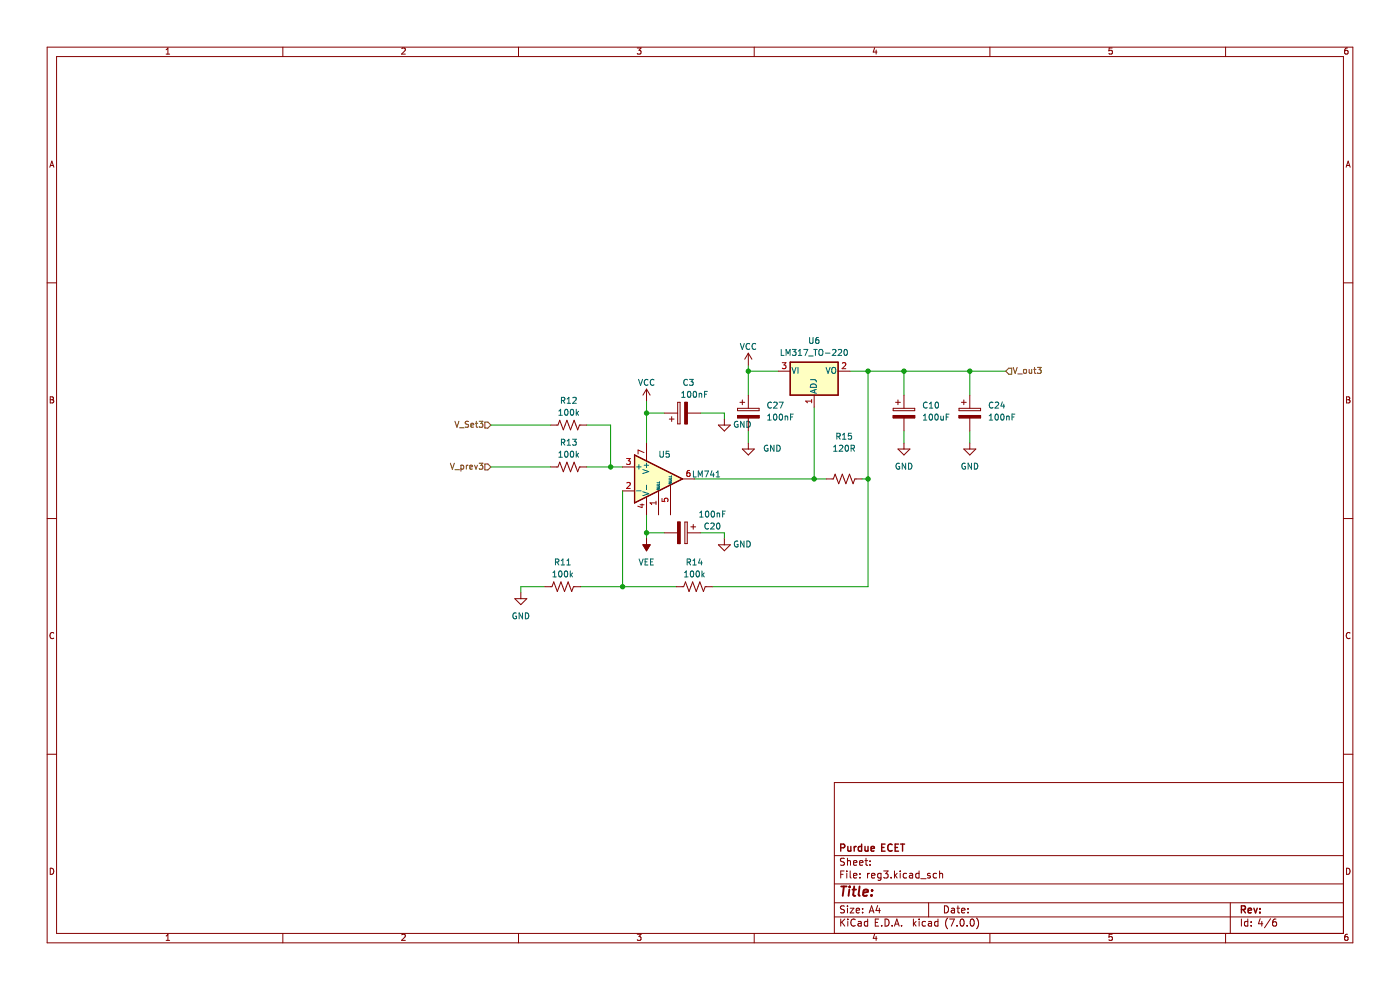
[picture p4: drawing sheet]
(kicad_sch
 (version 20231120)
 (generator "eeschema")
 (generator_version "8.0")
 (paper "A4")
 (title_block
  (company "Purdue ECET"))
 (lib_symbols
  (symbol "Amplifier_Operational:LM741"
   (pin_names
    (offset 0.127)) (exclude_from_sim no) (in_bom yes) (on_board yes)
   (property "Reference" "U" (at 0 6.35 0) (effects (font (size 1.27 1.27)) (justify left)))
   (property "Value" "LM741" (at 0 3.81 0) (effects (font (size 1.27 1.27)) (justify left)))
   (property "Footprint" "" (at 1.27 1.27 0) (effects (font (size 1.27 1.27)) (hide yes)))
   (property "Datasheet" "http://www.ti.com/lit/ds/symlink/lm741.pdf" (at 3.81 3.81 0) (effects (font (size 1.27 1.27)) (hide yes)))
   (property "Description" "Operational Amplifier, DIP-8/TO-99-8" (at 0 0 0) (effects (font (size 1.27 1.27)) (hide yes)))
   (symbol "LM741_0_1"
    (polyline (pts (xy -5.08 5.08) (xy 5.08 0) (xy -5.08 -5.08) (xy -5.08 5.08)) (stroke (width 0.254) (type default)) (fill (type background))))
   (symbol "LM741_1_1"
    (pin input line (at 0 -7.62 90) (length 5.08) (name "NULL" (effects (font (size 0.508 0.508)))) (number "1" (effects (font (size 1.27 1.27)))))
    (pin input line (at -7.62 -2.54 0) (length 2.54) (name "-" (effects (font (size 1.27 1.27)))) (number "2" (effects (font (size 1.27 1.27)))))
    (pin input line (at -7.62 2.54 0) (length 2.54) (name "+" (effects (font (size 1.27 1.27)))) (number "3" (effects (font (size 1.27 1.27)))))
    (pin power_in line (at -2.54 -7.62 90) (length 3.81) (name "V-" (effects (font (size 1.27 1.27)))) (number "4" (effects (font (size 1.27 1.27)))))
    (pin input line (at 2.54 -7.62 90) (length 6.35) (name "NULL" (effects (font (size 0.508 0.508)))) (number "5" (effects (font (size 1.27 1.27)))))
    (pin output line (at 7.62 0 180) (length 2.54) (name "~" (effects (font (size 1.27 1.27)))) (number "6" (effects (font (size 1.27 1.27)))))
    (pin power_in line (at -2.54 7.62 270) (length 3.81) (name "V+" (effects (font (size 1.27 1.27)))) (number "7" (effects (font (size 1.27 1.27)))))
    (pin no_connect line (at 0 2.54 270) (length 2.54) hide (name "NC" (effects (font (size 1.27 1.27)))) (number "8" (effects (font (size 1.27 1.27)))))))
  (symbol "Device:C_Polarized"
   (pin_numbers hide)
   (pin_names
    (offset 0.254)) (exclude_from_sim no) (in_bom yes) (on_board yes)
   (property "Reference" "C" (at 0.635 2.54 0) (effects (font (size 1.27 1.27)) (justify left)))
   (property "Value" "C_Polarized" (at 0.635 -2.54 0) (effects (font (size 1.27 1.27)) (justify left)))
   (property "Footprint" "" (at 0.9652 -3.81 0) (effects (font (size 1.27 1.27)) (hide yes)))
   (property "Datasheet" "~" (at 0 0 0) (effects (font (size 1.27 1.27)) (hide yes)))
   (property "Description" "Polarized capacitor" (at 0 0 0) (effects (font (size 1.27 1.27)) (hide yes)))
   (symbol "C_Polarized_0_1"
    (rectangle (start -2.286 0.508) (end 2.286 1.016) (stroke (width 0) (type default)) (fill (type none)))
    (polyline (pts (xy -1.778 2.286) (xy -0.762 2.286)) (stroke (width 0) (type default)) (fill (type none)))
    (polyline (pts (xy -1.27 2.794) (xy -1.27 1.778)) (stroke (width 0) (type default)) (fill (type none)))
    (rectangle (start 2.286 -0.508) (end -2.286 -1.016) (stroke (width 0) (type default)) (fill (type outline))))
   (symbol "C_Polarized_1_1"
    (pin passive line (at 0 3.81 270) (length 2.794) (name "~" (effects (font (size 1.27 1.27)))) (number "1" (effects (font (size 1.27 1.27)))))
    (pin passive line (at 0 -3.81 90) (length 2.794) (name "~" (effects (font (size 1.27 1.27)))) (number "2" (effects (font (size 1.27 1.27)))))))
  (symbol "Device:R_US"
   (pin_numbers hide)
   (pin_names
    (offset 0)) (exclude_from_sim no) (in_bom yes) (on_board yes)
   (property "Reference" "R" (at 2.54 0 90) (effects (font (size 1.27 1.27))))
   (property "Value" "R_US" (at -2.54 0 90) (effects (font (size 1.27 1.27))))
   (property "Footprint" "" (at 1.016 -0.254 90) (effects (font (size 1.27 1.27)) (hide yes)))
   (property "Datasheet" "~" (at 0 0 0) (effects (font (size 1.27 1.27)) (hide yes)))
   (property "Description" "Resistor, US symbol" (at 0 0 0) (effects (font (size 1.27 1.27)) (hide yes)))
   (symbol "R_US_0_1"
    (polyline (pts (xy 0 -2.286) (xy 0 -2.54)) (stroke (width 0) (type default)) (fill (type none)))
    (polyline (pts (xy 0 2.286) (xy 0 2.54)) (stroke (width 0) (type default)) (fill (type none)))
    (polyline (pts (xy 0 -0.762) (xy 1.016 -1.143) (xy 0 -1.524) (xy -1.016 -1.905) (xy 0 -2.286)) (stroke (width 0) (type default)) (fill (type none)))
    (polyline (pts (xy 0 0.762) (xy 1.016 0.381) (xy 0 0) (xy -1.016 -0.381) (xy 0 -0.762)) (stroke (width 0) (type default)) (fill (type none)))
    (polyline (pts (xy 0 2.286) (xy 1.016 1.905) (xy 0 1.524) (xy -1.016 1.143) (xy 0 0.762)) (stroke (width 0) (type default)) (fill (type none))))
   (symbol "R_US_1_1"
    (pin passive line (at 0 3.81 270) (length 1.27) (name "~" (effects (font (size 1.27 1.27)))) (number "1" (effects (font (size 1.27 1.27)))))
    (pin passive line (at 0 -3.81 90) (length 1.27) (name "~" (effects (font (size 1.27 1.27)))) (number "2" (effects (font (size 1.27 1.27)))))))
  (symbol "Regulator_Linear:LM317_TO-220"
   (pin_names
    (offset 0.254)) (exclude_from_sim no) (in_bom yes) (on_board yes)
   (property "Reference" "U" (at -3.81 3.175 0) (effects (font (size 1.27 1.27))))
   (property "Value" "LM317_TO-220" (at 0 3.175 0) (effects (font (size 1.27 1.27)) (justify left)))
   (property "Footprint" "Package_TO_SOT_THT:TO-220-3_Vertical" (at 0 6.35 0) (effects (font (size 1.27 1.27)
    (italic yes)) (hide yes)))
   (property "Datasheet" "http://www.ti.com/lit/ds/symlink/lm317.pdf" (at 0 0 0) (effects (font (size 1.27 1.27)) (hide yes)))
   (property "Description" "1.5A 35V Adjustable Linear Regulator, TO-220" (at 0 0 0) (effects (font (size 1.27 1.27)) (hide yes)))
   (symbol "LM317_TO-220_0_1"
    (rectangle (start -5.08 1.905) (end 5.08 -5.08) (stroke (width 0.254) (type default)) (fill (type background))))
   (symbol "LM317_TO-220_1_1"
    (pin input line (at 0 -7.62 90) (length 2.54) (name "ADJ" (effects (font (size 1.27 1.27)))) (number "1" (effects (font (size 1.27 1.27)))))
    (pin power_out line (at 7.62 0 180) (length 2.54) (name "VO" (effects (font (size 1.27 1.27)))) (number "2" (effects (font (size 1.27 1.27)))))
    (pin power_in line (at -7.62 0 0) (length 2.54) (name "VI" (effects (font (size 1.27 1.27)))) (number "3" (effects (font (size 1.27 1.27)))))))
  (symbol "power:GND"
   (power)
   (pin_names
    (offset 0)) (exclude_from_sim no) (in_bom yes) (on_board yes)
   (property "Reference" "#PWR" (at 0 -6.35 0) (effects (font (size 1.27 1.27)) (hide yes)))
   (property "Value" "GND" (at 0 -3.81 0) (effects (font (size 1.27 1.27))))
   (property "Footprint" "" (at 0 0 0) (effects (font (size 1.27 1.27)) (hide yes)))
   (property "Datasheet" "" (at 0 0 0) (effects (font (size 1.27 1.27)) (hide yes)))
   (property "Description" "Power symbol creates a global label with name \"GND\" , ground" (at 0 0 0) (effects (font (size 1.27 1.27)) (hide yes)))
   (symbol "GND_0_1"
    (polyline (pts (xy 0 0) (xy 0 -1.27) (xy 1.27 -1.27) (xy 0 -2.54) (xy -1.27 -1.27) (xy 0 -1.27)) (stroke (width 0) (type default)) (fill (type none))))
   (symbol "GND_1_1"
    (pin power_in line (at 0 0 270) (length 0) hide (name "GND" (effects (font (size 1.27 1.27)))) (number "1" (effects (font (size 1.27 1.27)))))))
  (symbol "power:VCC"
   (power)
   (pin_names
    (offset 0)) (exclude_from_sim no) (in_bom yes) (on_board yes)
   (property "Reference" "#PWR" (at 0 -3.81 0) (effects (font (size 1.27 1.27)) (hide yes)))
   (property "Value" "VCC" (at 0 3.81 0) (effects (font (size 1.27 1.27))))
   (property "Footprint" "" (at 0 0 0) (effects (font (size 1.27 1.27)) (hide yes)))
   (property "Datasheet" "" (at 0 0 0) (effects (font (size 1.27 1.27)) (hide yes)))
   (property "Description" "Power symbol creates a global label with name \"VCC\"" (at 0 0 0) (effects (font (size 1.27 1.27)) (hide yes)))
   (symbol "VCC_0_1"
    (polyline (pts (xy -0.762 1.27) (xy 0 2.54)) (stroke (width 0) (type default)) (fill (type none)))
    (polyline (pts (xy 0 0) (xy 0 2.54)) (stroke (width 0) (type default)) (fill (type none)))
    (polyline (pts (xy 0 2.54) (xy 0.762 1.27)) (stroke (width 0) (type default)) (fill (type none))))
   (symbol "VCC_1_1"
    (pin power_in line (at 0 0 90) (length 0) hide (name "VCC" (effects (font (size 1.27 1.27)))) (number "1" (effects (font (size 1.27 1.27)))))))
  (symbol "power:VEE"
   (power)
   (pin_names
    (offset 0)) (exclude_from_sim no) (in_bom yes) (on_board yes)
   (property "Reference" "#PWR" (at 0 -3.81 0) (effects (font (size 1.27 1.27)) (hide yes)))
   (property "Value" "VEE" (at 0 3.81 0) (effects (font (size 1.27 1.27))))
   (property "Footprint" "" (at 0 0 0) (effects (font (size 1.27 1.27)) (hide yes)))
   (property "Datasheet" "" (at 0 0 0) (effects (font (size 1.27 1.27)) (hide yes)))
   (property "Description" "Power symbol creates a global label with name \"VEE\"" (at 0 0 0) (effects (font (size 1.27 1.27)) (hide yes)))
   (symbol "VEE_0_1"
    (polyline (pts (xy 0 0) (xy 0 2.54)) (stroke (width 0) (type default)) (fill (type none)))
    (polyline (pts (xy 0.762 1.27) (xy -0.762 1.27) (xy 0 2.54) (xy 0.762 1.27)) (stroke (width 0) (type default)) (fill (type outline))))
   (symbol "VEE_1_1"
    (pin power_in line (at 0 0 90) (length 0) hide (name "VEE" (effects (font (size 1.27 1.27)))) (number "1" (effects (font (size 1.27 1.27))))))))
 (junction
  (at 191.77 78.74)
  (diameter 0)
  (color 0 0 0 0))
 (junction
  (at 137.16 87.63)
  (diameter 0)
  (color 0 0 0 0))
 (junction
  (at 132.08 124.46)
  (diameter 0)
  (color 0 0 0 0))
 (junction
  (at 184.15 78.74)
  (diameter 0)
  (color 0 0 0 0))
 (junction
  (at 205.74 78.74)
  (diameter 0)
  (color 0 0 0 0))
 (junction
  (at 129.54 99.06)
  (diameter 0)
  (color 0 0 0 0))
 (junction
  (at 172.72 101.6)
  (diameter 0)
  (color 0 0 0 0))
 (junction
  (at 158.75 78.74)
  (diameter 0)
  (color 0 0 0 0))
 (junction
  (at 184.15 101.6)
  (diameter 0)
  (color 0 0 0 0))
 (junction
  (at 137.16 113.03)
  (diameter 0)
  (color 0 0 0 0))
 (wire
  (pts (xy 137.16 87.63) (xy 137.16 93.98))
  (stroke (width 0) (type default)))
 (wire
  (pts (xy 148.59 113.03) (xy 153.67 113.03))
  (stroke (width 0) (type default)))
 (wire
  (pts (xy 137.16 109.22) (xy 137.16 113.03))
  (stroke (width 0) (type default)))
 (wire
  (pts (xy 205.74 78.74) (xy 205.74 83.82))
  (stroke (width 0) (type default)))
 (wire
  (pts (xy 104.14 99.06) (xy 116.84 99.06))
  (stroke (width 0) (type default)))
 (wire
  (pts (xy 184.15 78.74) (xy 184.15 101.6))
  (stroke (width 0) (type default)))
 (wire
  (pts (xy 132.08 104.14) (xy 132.08 124.46))
  (stroke (width 0) (type default)))
 (wire
  (pts (xy 137.16 87.63) (xy 140.97 87.63))
  (stroke (width 0) (type default)))
 (wire
  (pts (xy 132.08 124.46) (xy 143.51 124.46))
  (stroke (width 0) (type default)))
 (wire
  (pts (xy 129.54 99.06) (xy 132.08 99.06))
  (stroke (width 0) (type default)))
 (wire
  (pts (xy 147.32 101.6) (xy 172.72 101.6))
  (stroke (width 0) (type default)))
 (wire
  (pts (xy 153.67 113.03) (xy 153.67 114.3))
  (stroke (width 0) (type default)))
 (wire
  (pts (xy 191.77 91.44) (xy 191.77 93.98))
  (stroke (width 0) (type default)))
 (wire
  (pts (xy 158.75 78.74) (xy 158.75 77.47))
  (stroke (width 0) (type default)))
 (wire
  (pts (xy 184.15 124.46) (xy 184.15 101.6))
  (stroke (width 0) (type default)))
 (wire
  (pts (xy 148.59 87.63) (xy 153.67 87.63))
  (stroke (width 0) (type default)))
 (wire
  (pts (xy 175.26 101.6) (xy 172.72 101.6))
  (stroke (width 0) (type default)))
 (wire
  (pts (xy 182.88 101.6) (xy 184.15 101.6))
  (stroke (width 0) (type default)))
 (wire
  (pts (xy 110.49 124.46) (xy 110.49 125.73))
  (stroke (width 0) (type default)))
 (wire
  (pts (xy 191.77 83.82) (xy 191.77 78.74))
  (stroke (width 0) (type default)))
 (wire
  (pts (xy 158.75 78.74) (xy 158.75 83.82))
  (stroke (width 0) (type default)))
 (wire
  (pts (xy 124.46 99.06) (xy 129.54 99.06))
  (stroke (width 0) (type default)))
 (wire
  (pts (xy 137.16 113.03) (xy 140.97 113.03))
  (stroke (width 0) (type default)))
 (wire
  (pts (xy 104.14 90.17) (xy 116.84 90.17))
  (stroke (width 0) (type default)))
 (wire
  (pts (xy 184.15 78.74) (xy 191.77 78.74))
  (stroke (width 0) (type default)))
 (wire
  (pts (xy 137.16 85.09) (xy 137.16 87.63))
  (stroke (width 0) (type default)))
 (wire
  (pts (xy 158.75 91.44) (xy 158.75 93.98))
  (stroke (width 0) (type default)))
 (wire
  (pts (xy 172.72 86.36) (xy 172.72 101.6))
  (stroke (width 0) (type default)))
 (wire
  (pts (xy 180.34 78.74) (xy 184.15 78.74))
  (stroke (width 0) (type default)))
 (wire
  (pts (xy 191.77 78.74) (xy 205.74 78.74))
  (stroke (width 0) (type default)))
 (wire
  (pts (xy 123.19 124.46) (xy 132.08 124.46))
  (stroke (width 0) (type default)))
 (wire
  (pts (xy 115.57 124.46) (xy 110.49 124.46))
  (stroke (width 0) (type default)))
 (wire
  (pts (xy 205.74 91.44) (xy 205.74 93.98))
  (stroke (width 0) (type default)))
 (wire
  (pts (xy 151.13 124.46) (xy 184.15 124.46))
  (stroke (width 0) (type default)))
 (wire
  (pts (xy 124.46 90.17) (xy 129.54 90.17))
  (stroke (width 0) (type default)))
 (wire
  (pts (xy 153.67 87.63) (xy 153.67 88.9))
  (stroke (width 0) (type default)))
 (wire
  (pts (xy 205.74 78.74) (xy 213.36 78.74))
  (stroke (width 0) (type default)))
 (wire
  (pts (xy 129.54 90.17) (xy 129.54 99.06))
  (stroke (width 0) (type default)))
 (wire
  (pts (xy 137.16 113.03) (xy 137.16 114.3))
  (stroke (width 0) (type default)))
 (wire
  (pts (xy 165.1 78.74) (xy 158.75 78.74))
  (stroke (width 0) (type default)))
 (hierarchical_label "V_out3"
  (shape input)
  (at 213.36 78.74 0)
  (effects (font (size 1.27 1.27)) (justify left)))
 (hierarchical_label "V_prev3"
  (shape input)
  (at 104.14 99.06 180)
  (effects (font (size 1.27 1.27)) (justify right)))
 (hierarchical_label "V_Set3"
  (shape input)
  (at 104.14 90.17 180)
  (effects (font (size 1.27 1.27)) (justify right)))
 (symbol
  (lib_id "Device:C_Polarized")
  (at 158.75 87.63 0)
  (unit 1)
  (exclude_from_sim no)
  (in_bom yes)
  (on_board yes)
  (dnp no)
  (fields_autoplaced yes)
  (property "Reference" "C27" (at 162.56 86.106 0) (effects (font (size 1.27 1.27)) (justify left)))
  (property "Value" "100nF" (at 162.56 88.646 0) (effects (font (size 1.27 1.27)) (justify left)))
  (property "Footprint" "Capacitor_THT:C_Disc_D3.4mm_W2.1mm_P2.50mm" (at 159.7152 91.44 0) (effects (font (size 1.27 1.27)) (hide yes)))
  (property "Datasheet" "~" (at 158.75 87.63 0) (effects (font (size 1.27 1.27)) (hide yes)))
  (property "Description" "" (at 158.75 87.63 0) (effects (font (size 1.27 1.27)) (hide yes)))
  (pin "1")
  (pin "2"))
 (symbol
  (lib_id "Device:R_US")
  (at 147.32 124.46 90)
  (unit 1)
  (exclude_from_sim no)
  (in_bom yes)
  (on_board yes)
  (dnp no)
  (fields_autoplaced yes)
  (property "Reference" "R14" (at 147.32 119.38 90) (effects (font (size 1.27 1.27))))
  (property "Value" "100k" (at 147.32 121.92 90) (effects (font (size 1.27 1.27))))
  (property "Footprint" "Resistor_THT:R_Axial_DIN0207_L6.3mm_D2.5mm_P10.16mm_Horizontal" (at 147.574 123.444 90) (effects (font (size 1.27 1.27)) (hide yes)))
  (property "Datasheet" "~" (at 147.32 124.46 0) (effects (font (size 1.27 1.27)) (hide yes)))
  (property "Description" "" (at 147.32 124.46 0) (effects (font (size 1.27 1.27)) (hide yes)))
  (pin "1")
  (pin "2"))
 (symbol
  (lib_id "power:GND")
  (at 110.49 125.73 0)
  (unit 1)
  (exclude_from_sim no)
  (in_bom yes)
  (on_board yes)
  (dnp no)
  (fields_autoplaced yes)
  (property "Reference" "#PWR011" (at 110.49 132.08 0) (effects (font (size 1.27 1.27)) (hide yes)))
  (property "Value" "GND" (at 110.49 130.81 0) (effects (font (size 1.27 1.27))))
  (property "Footprint" "" (at 110.49 125.73 0) (effects (font (size 1.27 1.27)) (hide yes)))
  (property "Datasheet" "" (at 110.49 125.73 0) (effects (font (size 1.27 1.27)) (hide yes)))
  (property "Description" "" (at 110.49 125.73 0) (effects (font (size 1.27 1.27)) (hide yes)))
  (pin "1"))
 (symbol
  (lib_id "Device:C_Polarized")
  (at 191.77 87.63 0)
  (unit 1)
  (exclude_from_sim no)
  (in_bom yes)
  (on_board yes)
  (dnp no)
  (fields_autoplaced yes)
  (property "Reference" "C10" (at 195.58 86.106 0) (effects (font (size 1.27 1.27)) (justify left)))
  (property "Value" "100uF" (at 195.58 88.646 0) (effects (font (size 1.27 1.27)) (justify left)))
  (property "Footprint" "Capacitor_THT:CP_Radial_D7.5mm_P2.50mm" (at 192.7352 91.44 0) (effects (font (size 1.27 1.27)) (hide yes)))
  (property "Datasheet" "~" (at 191.77 87.63 0) (effects (font (size 1.27 1.27)) (hide yes)))
  (property "Description" "" (at 191.77 87.63 0) (effects (font (size 1.27 1.27)) (hide yes)))
  (pin "1")
  (pin "2"))
 (symbol
  (lib_id "power:GND")
  (at 205.74 93.98 0)
  (unit 1)
  (exclude_from_sim no)
  (in_bom yes)
  (on_board yes)
  (dnp no)
  (fields_autoplaced yes)
  (property "Reference" "#PWR051" (at 205.74 100.33 0) (effects (font (size 1.27 1.27)) (hide yes)))
  (property "Value" "GND" (at 205.74 99.06 0) (effects (font (size 1.27 1.27))))
  (property "Footprint" "" (at 205.74 93.98 0) (effects (font (size 1.27 1.27)) (hide yes)))
  (property "Datasheet" "" (at 205.74 93.98 0) (effects (font (size 1.27 1.27)) (hide yes)))
  (property "Description" "" (at 205.74 93.98 0) (effects (font (size 1.27 1.27)) (hide yes)))
  (pin "1"))
 (symbol
  (lib_id "Device:R_US")
  (at 120.65 90.17 90)
  (unit 1)
  (exclude_from_sim no)
  (in_bom yes)
  (on_board yes)
  (dnp no)
  (fields_autoplaced yes)
  (property "Reference" "R12" (at 120.65 85.09 90) (effects (font (size 1.27 1.27))))
  (property "Value" "100k" (at 120.65 87.63 90) (effects (font (size 1.27 1.27))))
  (property "Footprint" "Resistor_THT:R_Axial_DIN0207_L6.3mm_D2.5mm_P10.16mm_Horizontal" (at 120.904 89.154 90) (effects (font (size 1.27 1.27)) (hide yes)))
  (property "Datasheet" "~" (at 120.65 90.17 0) (effects (font (size 1.27 1.27)) (hide yes)))
  (property "Description" "" (at 120.65 90.17 0) (effects (font (size 1.27 1.27)) (hide yes)))
  (pin "1")
  (pin "2"))
 (symbol
  (lib_id "Device:C_Polarized")
  (at 144.78 113.03 270)
  (unit 1)
  (exclude_from_sim no)
  (in_bom yes)
  (on_board yes)
  (dnp no)
  (property "Reference" "C20" (at 151.13 111.76 90) (effects (font (size 1.27 1.27))))
  (property "Value" "100nF" (at 151.13 109.22 90) (effects (font (size 1.27 1.27))))
  (property "Footprint" "Capacitor_THT:C_Disc_D3.4mm_W2.1mm_P2.50mm" (at 140.97 113.9952 0) (effects (font (size 1.27 1.27)) (hide yes)))
  (property "Datasheet" "~" (at 144.78 113.03 0) (effects (font (size 1.27 1.27)) (hide yes)))
  (property "Description" "" (at 144.78 113.03 0) (effects (font (size 1.27 1.27)) (hide yes)))
  (pin "1")
  (pin "2"))
 (symbol
  (lib_id "power:VEE")
  (at 137.16 114.3 180)
  (unit 1)
  (exclude_from_sim no)
  (in_bom yes)
  (on_board yes)
  (dnp no)
  (fields_autoplaced yes)
  (property "Reference" "#PWR013" (at 137.16 110.49 0) (effects (font (size 1.27 1.27)) (hide yes)))
  (property "Value" "VEE" (at 137.16 119.38 0) (effects (font (size 1.27 1.27))))
  (property "Footprint" "" (at 137.16 114.3 0) (effects (font (size 1.27 1.27)) (hide yes)))
  (property "Datasheet" "" (at 137.16 114.3 0) (effects (font (size 1.27 1.27)) (hide yes)))
  (property "Description" "" (at 137.16 114.3 0) (effects (font (size 1.27 1.27)) (hide yes)))
  (pin "1"))
 (symbol
  (lib_id "power:VCC")
  (at 158.75 77.47 0)
  (unit 1)
  (exclude_from_sim no)
  (in_bom yes)
  (on_board yes)
  (dnp no)
  (fields_autoplaced yes)
  (property "Reference" "#PWR015" (at 158.75 81.28 0) (effects (font (size 1.27 1.27)) (hide yes)))
  (property "Value" "VCC" (at 158.75 73.66 0) (effects (font (size 1.27 1.27))))
  (property "Footprint" "" (at 158.75 77.47 0) (effects (font (size 1.27 1.27)) (hide yes)))
  (property "Datasheet" "" (at 158.75 77.47 0) (effects (font (size 1.27 1.27)) (hide yes)))
  (property "Description" "" (at 158.75 77.47 0) (effects (font (size 1.27 1.27)) (hide yes)))
  (pin "1"))
 (symbol
  (lib_id "Device:R_US")
  (at 179.07 101.6 270)
  (unit 1)
  (exclude_from_sim no)
  (in_bom yes)
  (on_board yes)
  (dnp no)
  (property "Reference" "R15" (at 179.07 92.71 90) (effects (font (size 1.27 1.27))))
  (property "Value" "120R" (at 179.07 95.25 90) (effects (font (size 1.27 1.27))))
  (property "Footprint" "Resistor_THT:R_Axial_DIN0207_L6.3mm_D2.5mm_P10.16mm_Horizontal" (at 178.816 102.616 90) (effects (font (size 1.27 1.27)) (hide yes)))
  (property "Datasheet" "~" (at 179.07 101.6 0) (effects (font (size 1.27 1.27)) (hide yes)))
  (property "Description" "" (at 179.07 101.6 0) (effects (font (size 1.27 1.27)) (hide yes)))
  (pin "1")
  (pin "2"))
 (symbol
  (lib_id "Device:C_Polarized")
  (at 144.78 87.63 90)
  (unit 1)
  (exclude_from_sim no)
  (in_bom yes)
  (on_board yes)
  (dnp no)
  (property "Reference" "C3" (at 146.05 81.28 90) (effects (font (size 1.27 1.27))))
  (property "Value" "100nF" (at 147.32 83.82 90) (effects (font (size 1.27 1.27))))
  (property "Footprint" "Capacitor_THT:C_Disc_D3.4mm_W2.1mm_P2.50mm" (at 148.59 86.6648 0) (effects (font (size 1.27 1.27)) (hide yes)))
  (property "Datasheet" "~" (at 144.78 87.63 0) (effects (font (size 1.27 1.27)) (hide yes)))
  (property "Description" "" (at 144.78 87.63 0) (effects (font (size 1.27 1.27)) (hide yes)))
  (pin "1")
  (pin "2"))
 (symbol
  (lib_id "power:VCC")
  (at 137.16 85.09 0)
  (unit 1)
  (exclude_from_sim no)
  (in_bom yes)
  (on_board yes)
  (dnp no)
  (fields_autoplaced yes)
  (property "Reference" "#PWR012" (at 137.16 88.9 0) (effects (font (size 1.27 1.27)) (hide yes)))
  (property "Value" "VCC" (at 137.16 81.28 0) (effects (font (size 1.27 1.27))))
  (property "Footprint" "" (at 137.16 85.09 0) (effects (font (size 1.27 1.27)) (hide yes)))
  (property "Datasheet" "" (at 137.16 85.09 0) (effects (font (size 1.27 1.27)) (hide yes)))
  (property "Description" "" (at 137.16 85.09 0) (effects (font (size 1.27 1.27)) (hide yes)))
  (pin "1"))
 (symbol
  (lib_id "Device:R_US")
  (at 120.65 99.06 90)
  (unit 1)
  (exclude_from_sim no)
  (in_bom yes)
  (on_board yes)
  (dnp no)
  (fields_autoplaced yes)
  (property "Reference" "R13" (at 120.65 93.98 90) (effects (font (size 1.27 1.27))))
  (property "Value" "100k" (at 120.65 96.52 90) (effects (font (size 1.27 1.27))))
  (property "Footprint" "Resistor_THT:R_Axial_DIN0207_L6.3mm_D2.5mm_P10.16mm_Horizontal" (at 120.904 98.044 90) (effects (font (size 1.27 1.27)) (hide yes)))
  (property "Datasheet" "~" (at 120.65 99.06 0) (effects (font (size 1.27 1.27)) (hide yes)))
  (property "Description" "" (at 120.65 99.06 0) (effects (font (size 1.27 1.27)) (hide yes)))
  (pin "1")
  (pin "2"))
 (symbol
  (lib_id "power:GND")
  (at 153.67 114.3 0)
  (unit 1)
  (exclude_from_sim no)
  (in_bom yes)
  (on_board yes)
  (dnp no)
  (property "Reference" "#PWR047" (at 153.67 120.65 0) (effects (font (size 1.27 1.27)) (hide yes)))
  (property "Value" "GND" (at 157.48 115.57 0) (effects (font (size 1.27 1.27))))
  (property "Footprint" "" (at 153.67 114.3 0) (effects (font (size 1.27 1.27)) (hide yes)))
  (property "Datasheet" "" (at 153.67 114.3 0) (effects (font (size 1.27 1.27)) (hide yes)))
  (property "Description" "" (at 153.67 114.3 0) (effects (font (size 1.27 1.27)) (hide yes)))
  (pin "1"))
 (symbol
  (lib_id "Regulator_Linear:LM317_TO-220")
  (at 172.72 78.74 0)
  (unit 1)
  (exclude_from_sim no)
  (in_bom yes)
  (on_board yes)
  (dnp no)
  (fields_autoplaced yes)
  (property "Reference" "U6" (at 172.72 72.39 0) (effects (font (size 1.27 1.27))))
  (property "Value" "LM317_TO-220" (at 172.72 74.93 0) (effects (font (size 1.27 1.27))))
  (property "Footprint" "Package_TO_SOT_THT:TO-220-3_Vertical" (at 172.72 72.39 0) (effects (font (size 1.27 1.27)
    (italic yes)) (hide yes)))
  (property "Datasheet" "http://www.ti.com/lit/ds/symlink/lm317.pdf" (at 172.72 78.74 0) (effects (font (size 1.27 1.27)) (hide yes)))
  (property "Description" "" (at 172.72 78.74 0) (effects (font (size 1.27 1.27)) (hide yes)))
  (pin "1")
  (pin "2")
  (pin "3"))
 (symbol
  (lib_id "Device:C_Polarized")
  (at 205.74 87.63 0)
  (unit 1)
  (exclude_from_sim no)
  (in_bom yes)
  (on_board yes)
  (dnp no)
  (fields_autoplaced yes)
  (property "Reference" "C24" (at 209.55 86.106 0) (effects (font (size 1.27 1.27)) (justify left)))
  (property "Value" "100nF" (at 209.55 88.646 0) (effects (font (size 1.27 1.27)) (justify left)))
  (property "Footprint" "Capacitor_THT:C_Disc_D3.4mm_W2.1mm_P2.50mm" (at 206.7052 91.44 0) (effects (font (size 1.27 1.27)) (hide yes)))
  (property "Datasheet" "~" (at 205.74 87.63 0) (effects (font (size 1.27 1.27)) (hide yes)))
  (property "Description" "" (at 205.74 87.63 0) (effects (font (size 1.27 1.27)) (hide yes)))
  (pin "1")
  (pin "2"))
 (symbol
  (lib_id "power:GND")
  (at 191.77 93.98 0)
  (unit 1)
  (exclude_from_sim no)
  (in_bom yes)
  (on_board yes)
  (dnp no)
  (fields_autoplaced yes)
  (property "Reference" "#PWR028" (at 191.77 100.33 0) (effects (font (size 1.27 1.27)) (hide yes)))
  (property "Value" "GND" (at 191.77 99.06 0) (effects (font (size 1.27 1.27))))
  (property "Footprint" "" (at 191.77 93.98 0) (effects (font (size 1.27 1.27)) (hide yes)))
  (property "Datasheet" "" (at 191.77 93.98 0) (effects (font (size 1.27 1.27)) (hide yes)))
  (property "Description" "" (at 191.77 93.98 0) (effects (font (size 1.27 1.27)) (hide yes)))
  (pin "1"))
 (symbol
  (lib_id "power:GND")
  (at 153.67 88.9 0)
  (unit 1)
  (exclude_from_sim no)
  (in_bom yes)
  (on_board yes)
  (dnp no)
  (property "Reference" "#PWR014" (at 153.67 95.25 0) (effects (font (size 1.27 1.27)) (hide yes)))
  (property "Value" "GND" (at 157.48 90.17 0) (effects (font (size 1.27 1.27))))
  (property "Footprint" "" (at 153.67 88.9 0) (effects (font (size 1.27 1.27)) (hide yes)))
  (property "Datasheet" "" (at 153.67 88.9 0) (effects (font (size 1.27 1.27)) (hide yes)))
  (property "Description" "" (at 153.67 88.9 0) (effects (font (size 1.27 1.27)) (hide yes)))
  (pin "1"))
 (symbol
  (lib_id "Device:R_US")
  (at 119.38 124.46 90)
  (unit 1)
  (exclude_from_sim no)
  (in_bom yes)
  (on_board yes)
  (dnp no)
  (fields_autoplaced yes)
  (property "Reference" "R11" (at 119.38 119.38 90) (effects (font (size 1.27 1.27))))
  (property "Value" "100k" (at 119.38 121.92 90) (effects (font (size 1.27 1.27))))
  (property "Footprint" "Resistor_THT:R_Axial_DIN0207_L6.3mm_D2.5mm_P10.16mm_Horizontal" (at 119.634 123.444 90) (effects (font (size 1.27 1.27)) (hide yes)))
  (property "Datasheet" "~" (at 119.38 124.46 0) (effects (font (size 1.27 1.27)) (hide yes)))
  (property "Description" "" (at 119.38 124.46 0) (effects (font (size 1.27 1.27)) (hide yes)))
  (pin "1")
  (pin "2"))
 (symbol
  (lib_id "Amplifier_Operational:LM741")
  (at 139.7 101.6 0)
  (unit 1)
  (exclude_from_sim no)
  (in_bom yes)
  (on_board yes)
  (dnp no)
  (property "Reference" "U5" (at 140.97 96.52 0) (effects (font (size 1.27 1.27))))
  (property "Value" "LM741" (at 149.86 100.7111 0) (effects (font (size 1.27 1.27))))
  (property "Footprint" "Package_DIP:DIP-8_W7.62mm_LongPads" (at 140.97 100.33 0) (effects (font (size 1.27 1.27)) (hide yes)))
  (property "Datasheet" "http://www.ti.com/lit/ds/symlink/lm741.pdf" (at 143.51 97.79 0) (effects (font (size 1.27 1.27)) (hide yes)))
  (property "Description" "" (at 139.7 101.6 0) (effects (font (size 1.27 1.27)) (hide yes)))
  (pin "1")
  (pin "2")
  (pin "3")
  (pin "4")
  (pin "5")
  (pin "6")
  (pin "7")
  (pin "8"))
 (symbol
  (lib_id "power:GND")
  (at 158.75 93.98 0)
  (unit 1)
  (exclude_from_sim no)
  (in_bom yes)
  (on_board yes)
  (dnp no)
  (property "Reference" "#PWR054" (at 158.75 100.33 0) (effects (font (size 1.27 1.27)) (hide yes)))
  (property "Value" "GND" (at 163.83 95.25 0) (effects (font (size 1.27 1.27))))
  (property "Footprint" "" (at 158.75 93.98 0) (effects (font (size 1.27 1.27)) (hide yes)))
  (property "Datasheet" "" (at 158.75 93.98 0) (effects (font (size 1.27 1.27)) (hide yes)))
  (property "Description" "" (at 158.75 93.98 0) (effects (font (size 1.27 1.27)) (hide yes)))
  (pin "1")))
